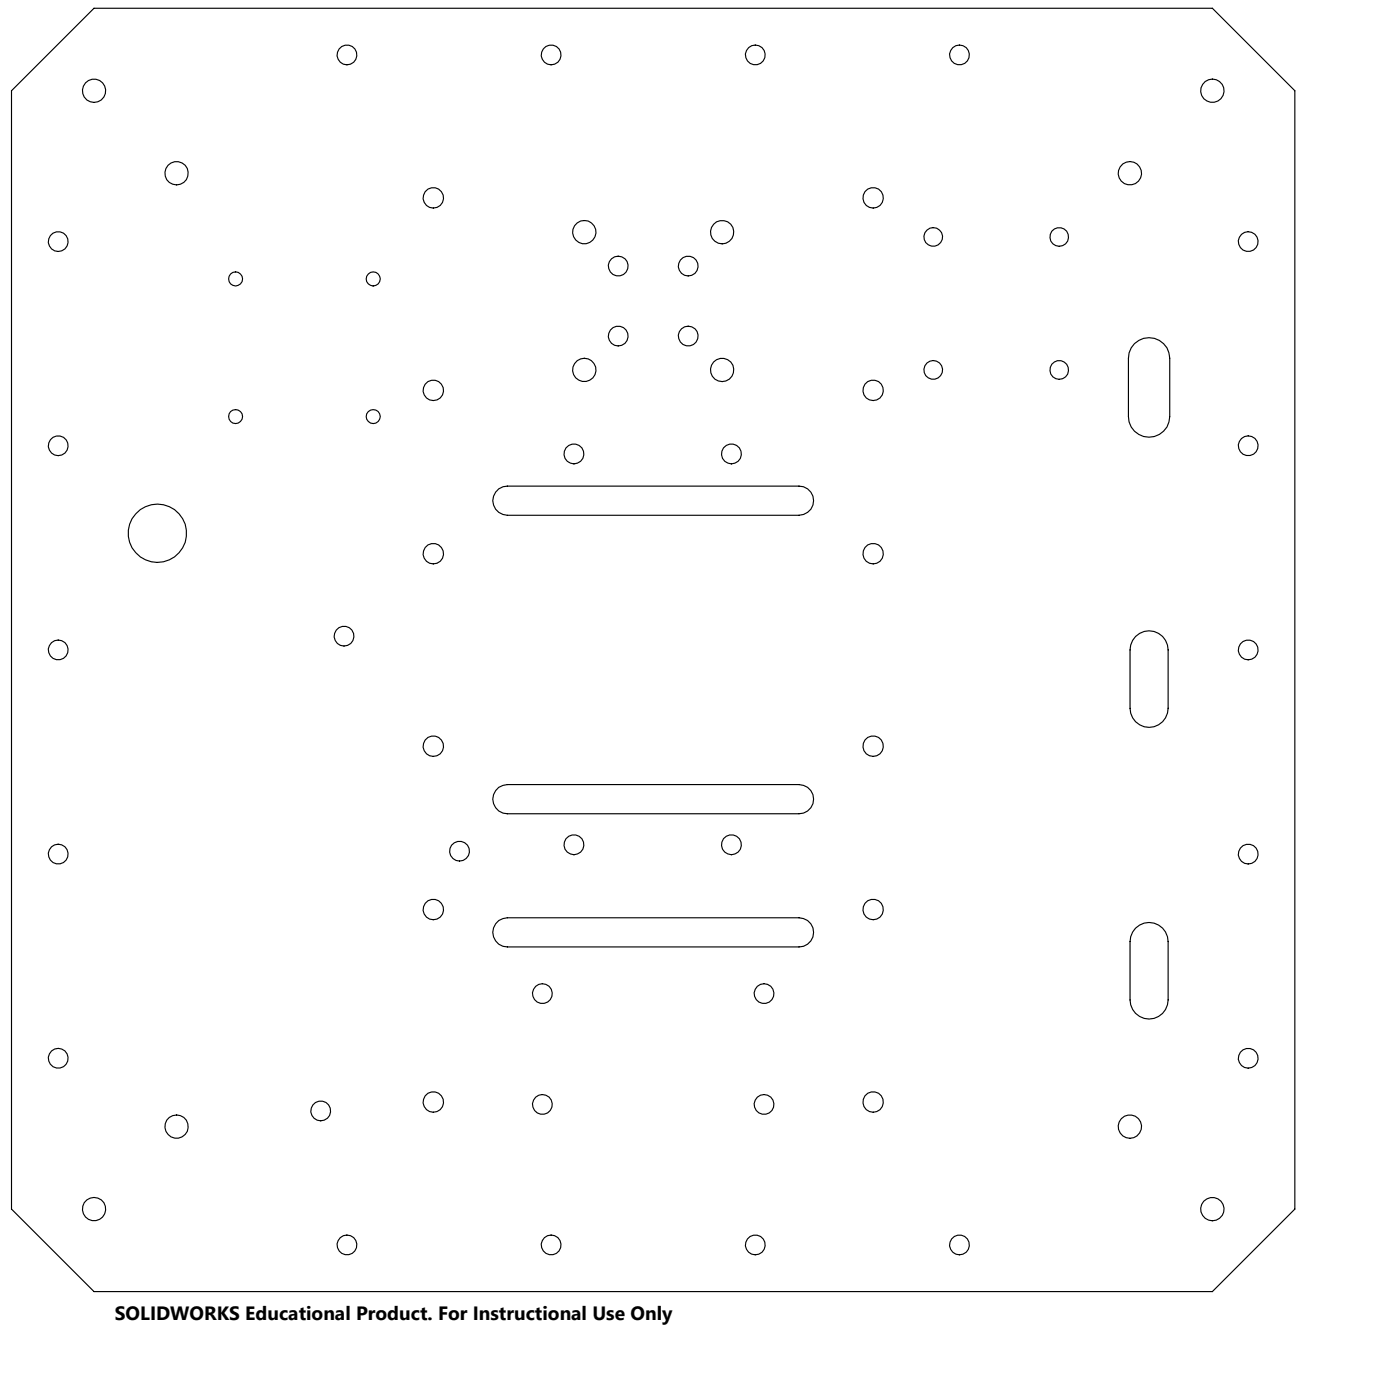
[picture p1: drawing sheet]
<svg xmlns="http://www.w3.org/2000/svg" width="305mm" height="305mm" viewBox="0 0 305 305" stroke-linecap="round" stroke-linejoin="round" font-family="sans-serif">
<g fill="none" stroke="#000" stroke-width=".25">
<path d="M20.5 1.8h243.4l18 18v243.4l-18 18h-243.4l-18-18v-243.4zM247 74.8a4.5 4.5 0 0 1 4.9-.9 4.5 4.5 0 0 1 2.8 4.1v12.7a4.5 4.5 0 0 1-4.5 4.5 4.5 4.5 0 0 1-4.5-4.5v-12.7l.1-1.2 .5-1.1zM108.6 106.4l.9-.4 1-.2h63.5a3.2 3.2 0 0 1 3.1 3.2 3.2 3.2 0 0 1-3.1 3.2h-63.5a3.2 3.2 0 0 1-3-2.2 3.2 3.2 0 0 1 1.1-3.6zM247.2 138.6a4.1 4.1 0 0 1 4.6-1 4.1 4.1 0 0 1 2.5 3.9v12.7a4.1 4.1 0 0 1-4.1 4.2 4.1 4.1 0 0 1-4.2-4.2v-12.7l.2-1.1 .4-1zM108.6 171.4l.9-.4 1-.2h63.5a3.2 3.2 0 0 1 3.1 3.2 3.2 3.2 0 0 1-3.1 3.2h-63.5a3.2 3.2 0 0 1-3-2.2 3.2 3.2 0 0 1 1.1-3.6zM108.6 200.4l.9-.4 1-.2h63.5a3.2 3.2 0 0 1 3.1 3.2 3.2 3.2 0 0 1-3.1 3.2h-63.5a3.2 3.2 0 0 1-3-2.2 3.2 3.2 0 0 1 1.1-3.6zM247.2 202.1a4.1 4.1 0 0 1 4.6-1 4.1 4.1 0 0 1 2.5 3.9v12.7a4.1 4.1 0 0 1-4.1 4.2 4.1 4.1 0 0 1-4.2-4.2v-12.7l.2-1.1 .4-1z"/>
<circle cx="20.5" cy="19.8" r="2.53"/>
<circle cx="75.5" cy="12" r="2.15"/>
<circle cx="120" cy="12" r="2.15"/>
<circle cx="164.4" cy="12" r="2.15"/>
<circle cx="208.9" cy="12" r="2.15"/>
<circle cx="263.9" cy="19.8" r="2.54"/>
<circle cx="38.5" cy="37.7" r="2.54"/>
<circle cx="246" cy="37.7" r="2.54"/>
<circle cx="12.7" cy="52.6" r="2.15"/>
<circle cx="94.3" cy="43.1" r="2.22"/>
<circle cx="127.2" cy="50.5" r="2.53"/>
<circle cx="134.6" cy="57.9" r="2.15"/>
<circle cx="149.8" cy="57.9" r="2.15"/>
<circle cx="157.2" cy="50.5" r="2.54"/>
<circle cx="190.1" cy="43.1" r="2.22"/>
<circle cx="203.2" cy="51.6" r="2.04"/>
<circle cx="230.6" cy="51.6" r="2.04"/>
<circle cx="271.8" cy="52.6" r="2.15"/>
<circle cx="51.3" cy="60.7" r="1.52"/>
<circle cx="81.3" cy="60.7" r="1.52"/>
<circle cx="134.6" cy="73.2" r="2.15"/>
<circle cx="149.8" cy="73.2" r="2.15"/>
<circle cx="12.7" cy="97.1" r="2.15"/>
<circle cx="51.3" cy="90.7" r="1.51"/>
<circle cx="81.3" cy="90.7" r="1.52"/>
<circle cx="94.3" cy="85" r="2.22"/>
<circle cx="124.9" cy="98.8" r="2.17"/>
<circle cx="127.2" cy="80.5" r="2.54"/>
<circle cx="157.2" cy="80.5" r="2.54"/>
<circle cx="159.2" cy="98.8" r="2.17"/>
<circle cx="190.1" cy="85" r="2.22"/>
<circle cx="203.2" cy="80.5" r="2.05"/>
<circle cx="230.6" cy="80.5" r="2.04"/>
<circle cx="271.8" cy="97" r="2.15"/>
<circle cx="34.3" cy="116.1" r="6.4"/>
<circle cx="74.9" cy="138.5" r="2.15"/>
<circle cx="94.3" cy="120.5" r="2.22"/>
<circle cx="190.1" cy="120.5" r="2.22"/>
<circle cx="12.7" cy="141.5" r="2.15"/>
<circle cx="271.8" cy="141.5" r="2.15"/>
<circle cx="94.3" cy="162.5" r="2.22"/>
<circle cx="190.1" cy="162.5" r="2.22"/>
<circle cx="12.7" cy="185.9" r="2.15"/>
<circle cx="94.3" cy="198" r="2.22"/>
<circle cx="100" cy="185.3" r="2.16"/>
<circle cx="124.9" cy="183.9" r="2.17"/>
<circle cx="159.2" cy="183.9" r="2.17"/>
<circle cx="190.1" cy="198" r="2.22"/>
<circle cx="271.8" cy="186" r="2.15"/>
<circle cx="118.1" cy="216.3" r="2.15"/>
<circle cx="166.4" cy="216.3" r="2.15"/>
<circle cx="12.7" cy="230.4" r="2.15"/>
<circle cx="94.3" cy="239.9" r="2.22"/>
<circle cx="190.1" cy="239.9" r="2.22"/>
<circle cx="271.8" cy="230.4" r="2.15"/>
<circle cx="38.5" cy="245.3" r="2.53"/>
<circle cx="69.8" cy="241.9" r="2.15"/>
<circle cx="118.1" cy="240.5" r="2.15"/>
<circle cx="166.4" cy="240.5" r="2.15"/>
<circle cx="246" cy="245.3" r="2.54"/>
<circle cx="20.5" cy="263.2" r="2.53"/>
<circle cx="75.5" cy="271" r="2.15"/>
<circle cx="120" cy="271" r="2.15"/>
<circle cx="164.4" cy="271" r="2.15"/>
<circle cx="208.9" cy="271" r="2.15"/>
<circle cx="263.9" cy="263.2" r="2.54"/>
</g>
<text font-size="4.2" x="25" y="287.5">SOLIDWORKS Educational Product. For Instructional Use Only</text>
</svg>
